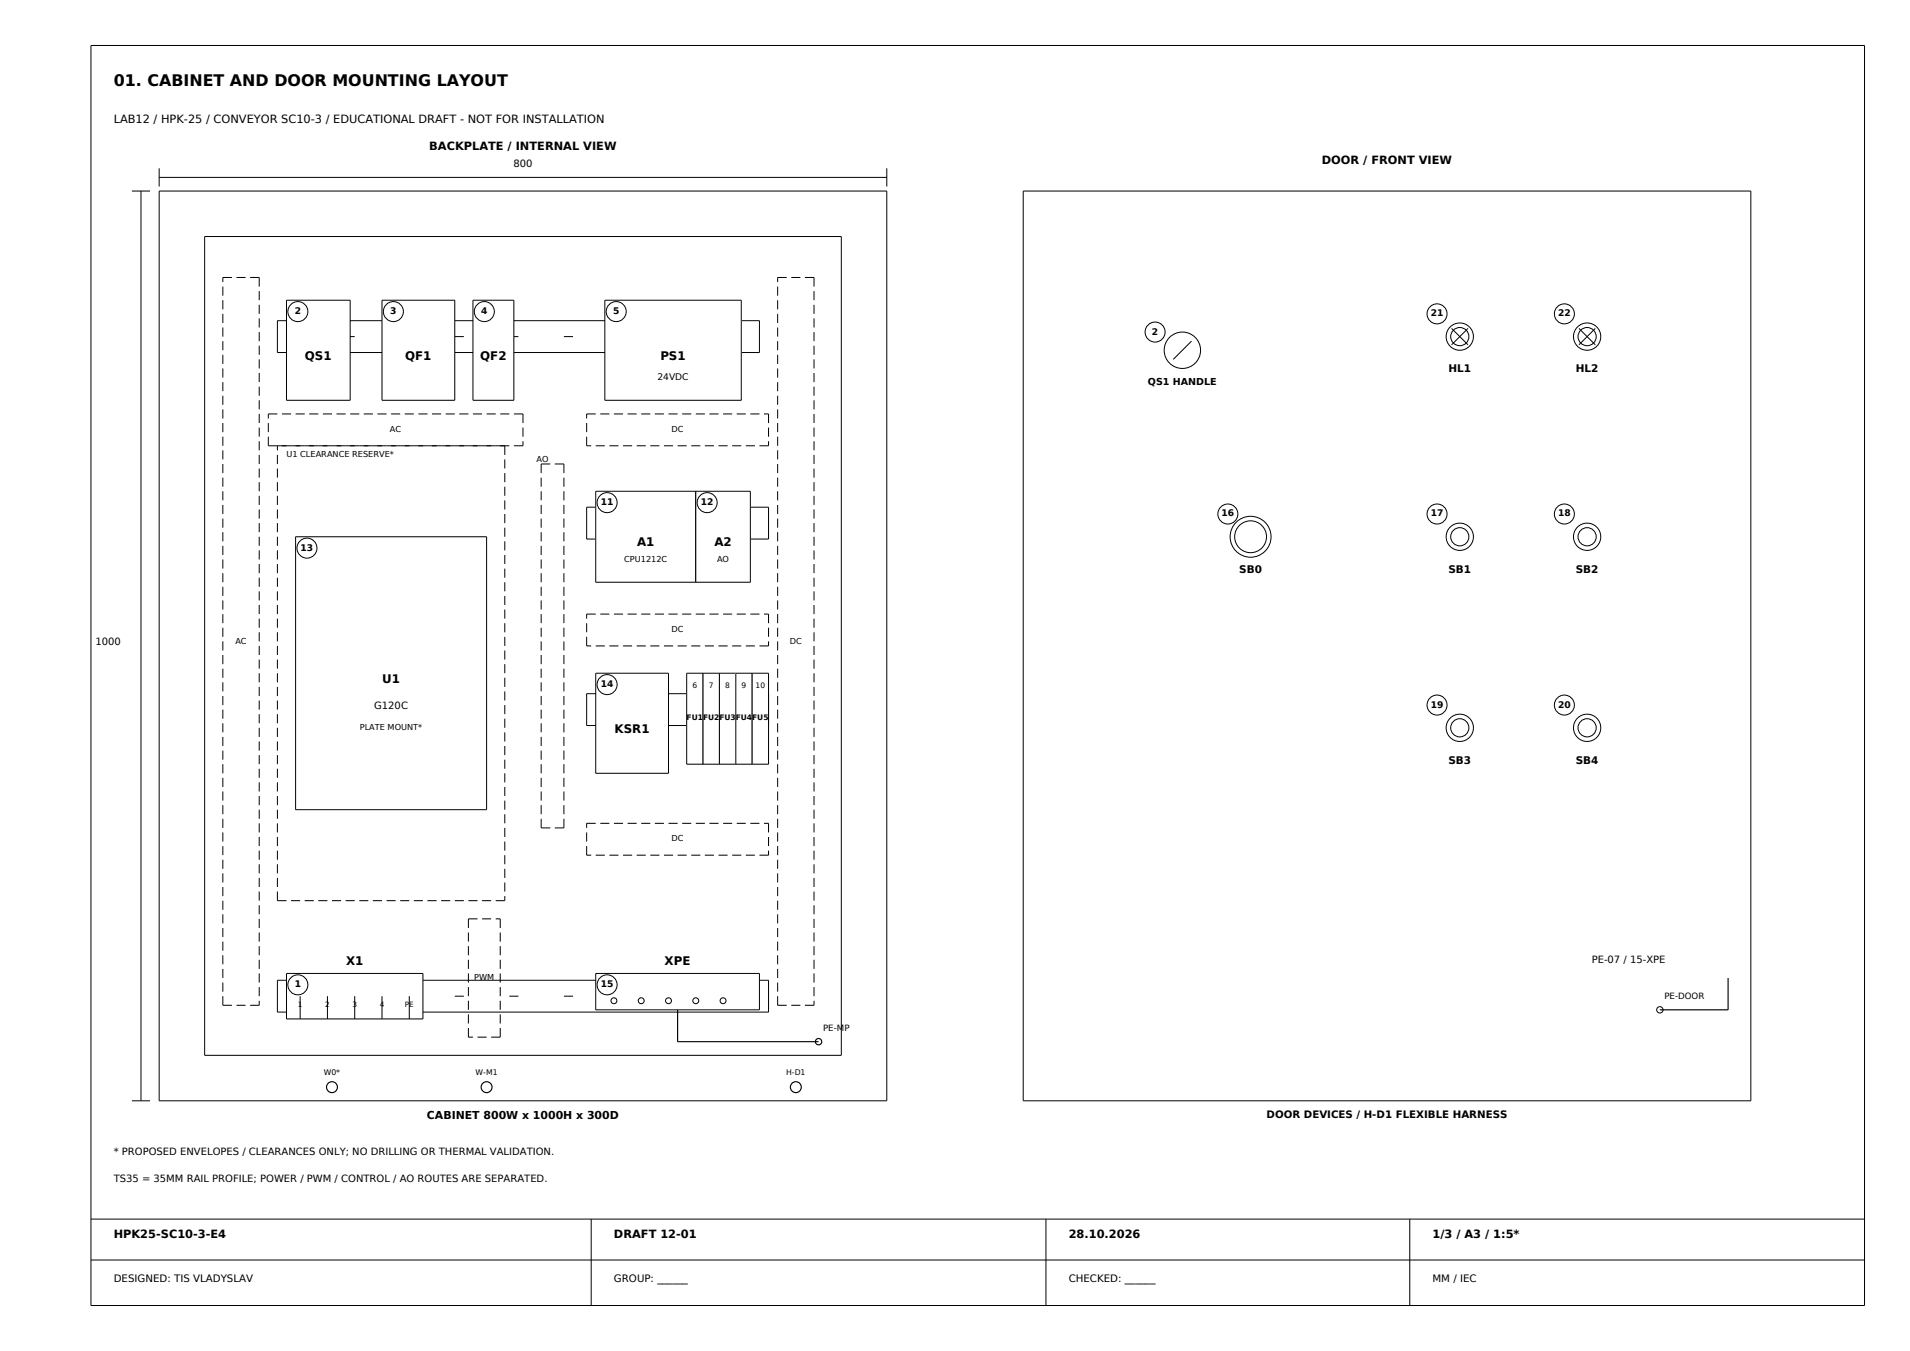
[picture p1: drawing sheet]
<svg xmlns="http://www.w3.org/2000/svg" width="420mm" height="297mm" viewBox="0 0 420 297" stroke-linecap="round" stroke-linejoin="round" font-family="sans-serif">
<g fill="none" stroke="#000" stroke-width=".22">
<path d="M20 10h390v277h-390zM35 37v4M35 39h160M195 37v4M29 42h4M31 42v200M35 42h160v200h-160zM45 52h140v180h-140zM61 70.5h106v7h-106zM64 74h2M76 74h2M88 74h2"/>
<path d="M100 74h2M112 74h2M124 74h2M136 74h2M148 74h2M129 111.5h40v7h-40zM132 115h2M144 115h2M156 115h2M129 152.5h40v7h-40zM132 156h2M144 156h2"/>
<path d="M156 156h2M61 215.5h108v7h-108zM64 219h2M76 219h2M88 219h2M100 219h2M112 219h2M124 219h2M136 219h2M148 219h2M160 219h2M29 242h4"/>
<path d="M20 268h390M20 277h390M130 268v19M230 268v19M310 268v19"/>
</g>
<g fill="none" stroke="#000" stroke-width=".22" stroke-dasharray="2 1" stroke-linecap="butt">
<path d="M49 61h8M57 61v160M171 61h8M179 61v160M59 91h56M59 98v-7M61 98h50M111 98v100M115 91v7M115 98h-56M129 91h40M129 98v-7"/>
<path d="M169 91v7M169 98h-40M119 102h5M124 102v80M129 135h40M169 135v7M129 142v-7M169 142h-40M61 198v-100M111 198h-50M119 182v-80M124 182h-5"/>
<path d="M129 181h40M129 188v-7M169 181v7M169 188h-40M103 202h7M110 202v26M49 221v-160M57 221h-8M103 228v-26M110 228h-7M171 221v-160M179 221h-8"/>
</g>
<path d="M63 66h14v22h-14z" fill-rule="evenodd" fill="#fff"/>
<g fill="none" stroke="#000" stroke-width=".22">
<path d="M63 66h14v22h-14z"/>
<circle cx="65.5" cy="68.5" r="2.2"/>
</g>
<path d="M84 66h16v22h-16z" fill-rule="evenodd" fill="#fff"/>
<g fill="none" stroke="#000" stroke-width=".22">
<path d="M84 66h16v22h-16z"/>
<circle cx="86.5" cy="68.5" r="2.2"/>
</g>
<path d="M104 66h9v22h-9z" fill-rule="evenodd" fill="#fff"/>
<g fill="none" stroke="#000" stroke-width=".22">
<path d="M104 66h9v22h-9z"/>
<circle cx="106.5" cy="68.5" r="2.2"/>
</g>
<path d="M133 66h30v22h-30z" fill-rule="evenodd" fill="#fff"/>
<g fill="none" stroke="#000" stroke-width=".22">
<path d="M133 66h30v22h-30z"/>
<circle cx="135.5" cy="68.5" r="2.2"/>
</g>
<path d="M65 118h42v60h-42z" fill-rule="evenodd" fill="#fff"/>
<g fill="none" stroke="#000" stroke-width=".22">
<path d="M65 118h42v60h-42z"/>
<circle cx="67.5" cy="120.5" r="2.2"/>
</g>
<path d="M131 108h22v20h-22z" fill-rule="evenodd" fill="#fff"/>
<g fill="none" stroke="#000" stroke-width=".22">
<path d="M131 108h22v20h-22z"/>
<circle cx="133.5" cy="110.5" r="2.2"/>
</g>
<path d="M153 108h12v20h-12z" fill-rule="evenodd" fill="#fff"/>
<g fill="none" stroke="#000" stroke-width=".22">
<path d="M153 108h12v20h-12z"/>
<circle cx="155.5" cy="110.5" r="2.2"/>
</g>
<path d="M131 148h16v22h-16z" fill-rule="evenodd" fill="#fff"/>
<g fill="none" stroke="#000" stroke-width=".22">
<path d="M131 148h16v22h-16z"/>
<circle cx="133.5" cy="150.5" r="2.2"/>
</g>
<path d="M151 148h3.6v20h-3.6z" fill-rule="evenodd" fill="#fff"/>
<path d="M151 148h3.6v20h-3.6z" fill="none" stroke="#000" stroke-width=".22"/>
<path d="M154.6 148h3.6v20h-3.6z" fill-rule="evenodd" fill="#fff"/>
<path d="M154.6 148h3.6v20h-3.6z" fill="none" stroke="#000" stroke-width=".22"/>
<path d="M158.2 148h3.6v20h-3.6z" fill-rule="evenodd" fill="#fff"/>
<path d="M158.2 148h3.6v20h-3.6z" fill="none" stroke="#000" stroke-width=".22"/>
<path d="M161.8 148h3.6v20h-3.6z" fill-rule="evenodd" fill="#fff"/>
<path d="M161.8 148h3.6v20h-3.6z" fill="none" stroke="#000" stroke-width=".22"/>
<path d="M165.4 148h3.6v20h-3.6z" fill-rule="evenodd" fill="#fff"/>
<path d="M165.4 148h3.6v20h-3.6z" fill="none" stroke="#000" stroke-width=".22"/>
<path d="M63 214h30v10h-30z" fill-rule="evenodd" fill="#fff"/>
<g fill="none" stroke="#000" stroke-width=".22">
<path d="M63 214h30v10h-30zM66 219v5M72 219v5M78 219v5M84 219v5M90 219v5"/>
<circle cx="65.5" cy="216.5" r="2.2"/>
</g>
<path d="M131 214h36v8h-36z" fill-rule="evenodd" fill="#fff"/>
<g fill="none" stroke="#000" stroke-width=".22">
<path d="M225 42h160v200h-160zM262 75l-4 4M319.2 72.2l3.6 3.6M322.8 72.2l-3.6 3.6M347.2 72.2l3.6 3.6M350.8 72.2l-3.6 3.6M131 214h36v8h-36z"/>
<circle cx="254" cy="73" r="2.2"/>
<circle cx="260" cy="77" r="4"/>
<circle cx="316" cy="69" r="2.2"/>
<circle cx="321" cy="74" r="3"/>
<circle cx="321" cy="74" r="2"/>
<circle cx="344" cy="69" r="2.2"/>
<circle cx="349" cy="74" r="3"/>
<circle cx="349" cy="74" r="2"/>
<circle cx="270" cy="113" r="2.2"/>
<circle cx="275" cy="118" r="4.5"/>
<circle cx="275" cy="118" r="3.5"/>
<circle cx="316" cy="113" r="2.2"/>
<circle cx="321" cy="118" r="3"/>
<circle cx="321" cy="118" r="2"/>
<circle cx="344" cy="113" r="2.2"/>
<circle cx="349" cy="118" r="3"/>
<circle cx="349" cy="118" r="2"/>
<circle cx="316" cy="155" r="2.2"/>
<circle cx="321" cy="160" r="3"/>
<circle cx="344" cy="155" r="2.2"/>
<circle cx="349" cy="160" r="3"/>
<circle cx="321" cy="160" r="2"/>
<circle cx="349" cy="160" r="2"/>
<circle cx="133.5" cy="216.5" r="2.2"/>
<circle cx="135" cy="220" r=".65"/>
<circle cx="141" cy="220" r=".65"/>
<circle cx="147" cy="220" r=".65"/>
<circle cx="153" cy="220" r=".65"/>
<circle cx="159" cy="220" r=".65"/>
<circle cx="365" cy="222" r=".7"/>
</g>
<g fill="none" stroke="#000" stroke-width=".25">
<path d="M380 215v7h-15M149 222v7h31"/>
<circle cx="73" cy="239" r="1.2"/>
<circle cx="107" cy="239" r="1.2"/>
<circle cx="175" cy="239" r="1.2"/>
<circle cx="180" cy="229" r=".7"/>
</g>
<text font-size="3.5" x="25" y="18.9">01. CABINET AND DOOR MOUNTING LAYOUT</text>
<g font-size="2.6">
<text x="67.1" y="79.1">QS1</text>
<text x="89.1" y="79.1">QF1</text>
<text x="105.6" y="79.1">QF2</text>
<text x="145.2" y="79.1">PS1</text>
<text x="140.1" y="120.1">A1</text>
<text x="157.1" y="120.1">A2</text>
<text x="84" y="150.1">U1</text>
<text x="135.2" y="161.1">KSR1</text>
<text x="76.1" y="212.1">X1</text>
<text x="146.2" y="212.1">XPE</text>
</g>
<g font-size="2.5">
<text x="25" y="27.1">LAB12 / HPK-25 / CONVEYOR SC10-3 / EDUCATIONAL DRAFT - NOT FOR INSTALLATION</text>
<text x="94.4" y="33.1">BACKPLATE / INTERNAL VIEW</text>
<text x="290.7" y="36">DOOR / FRONT VIEW</text>
<text x="25" y="272.1">HPK25-SC10-3-E4</text>
<text x="135" y="272.1">DRAFT 12-01</text>
<text x="235" y="272.1">28.10.2026</text>
<text x="315" y="272.1">1/3 / A3 / 1:5*</text>
</g>
<text font-size="2.4" x="93.9" y="246">CABINET 800W x 1000H x 300D</text>
<g font-size="2.3">
<text x="318.5" y="81.9">HL1</text>
<text x="346.5" y="81.9">HL2</text>
<text x="272.5" y="125.9">SB0</text>
<text x="318.5" y="125.9">SB1</text>
<text x="346.5" y="125.9">SB2</text>
<text x="318.5" y="167.9">SB3</text>
<text x="346.5" y="167.9">SB4</text>
<text x="278.5" y="245.8">DOOR DEVICES / H-D1 FLEXIBLE HARNESS</text>
<text x="25" y="281.8">DESIGNED: TIS VLADYSLAV</text>
<text x="135" y="281.8">GROUP: ______</text>
<text x="235" y="281.8">CHECKED: ______</text>
<text x="315" y="281.8">MM / IEC</text>
</g>
<g font-size="2.2">
<text x="112.9" y="36.8">800</text>
<text x="21" y="141.8">1000</text>
<text x="82.3" y="155.8">G120C</text>
<text x="350" y="211.8">PE-07 / 15-XPE</text>
<text x="25" y="253.8">* PROPOSED ENVELOPES / CLEARANCES ONLY; NO DRILLING OR THERMAL VALIDATION.</text>
<text x="25" y="259.8">TS35 = 35MM RAIL PROFILE; POWER / PWM / CONTROL / AO ROUTES ARE SEPARATED.</text>
</g>
<text font-size="2.1" x="252.4" y="84.7">QS1 HANDLE</text>
<g font-size="2">
<text x="64.8" y="69">2</text>
<text x="85.8" y="69">3</text>
<text x="105.8" y="69">4</text>
<text x="134.8" y="69">5</text>
<text x="314.6" y="69.5">21</text>
<text x="342.6" y="69.5">22</text>
<text x="253.3" y="73.5">2</text>
<text x="144.6" y="83.6">24VDC</text>
<text x="132.1" y="111">11</text>
<text x="154.1" y="111">12</text>
<text x="268.6" y="113.5">16</text>
<text x="314.6" y="113.5">17</text>
<text x="342.6" y="113.5">18</text>
<text x="66.1" y="121">13</text>
<text x="132.1" y="151">14</text>
<text x="314.6" y="155.5">19</text>
<text x="342.6" y="155.5">20</text>
<text x="64.8" y="217">1</text>
<text x="132.1" y="217">15</text>
</g>
<g font-size="1.9">
<text x="366" y="219.6">PE-DOOR</text>
<text x="181" y="226.6">PE-MP</text>
</g>
<g font-size="1.8">
<text x="85.8" y="95">AC</text>
<text x="147.7" y="95">DC</text>
<text x="63" y="100.5">U1 CLEARANCE RESERVE*</text>
<text x="118" y="101.5">AO</text>
<text x="137.3" y="123.5">CPU1212C</text>
<text x="157.7" y="123.5">AO</text>
<text x="51.8" y="141.5">AC</text>
<text x="147.7" y="139">DC</text>
<text x="173.7" y="141.5">DC</text>
<text x="79.1" y="160.5">PLATE MOUNT*</text>
<text x="147.7" y="185">DC</text>
<text x="104.3" y="215.5">PWM</text>
</g>
<g font-size="1.7">
<text x="71.2" y="236.4">W0*</text>
<text x="104.6" y="236.4">W-M1</text>
<text x="172.9" y="236.4">H-D1</text>
</g>
<g font-size="1.6">
<text x="152.3" y="151.4">6</text>
<text x="155.9" y="151.4">7</text>
<text x="159.5" y="151.4">8</text>
<text x="163.1" y="151.4">9</text>
<text x="166.2" y="151.4">10</text>
<text x="151" y="158.4">FU1FU2FU3FU4FU5</text>
<text x="65.5" y="221.3">1</text>
<text x="71.5" y="221.3">2</text>
<text x="77.5" y="221.3">3</text>
<text x="83.5" y="221.3">4</text>
<text x="89" y="221.3">PE</text>
</g>
</svg>
